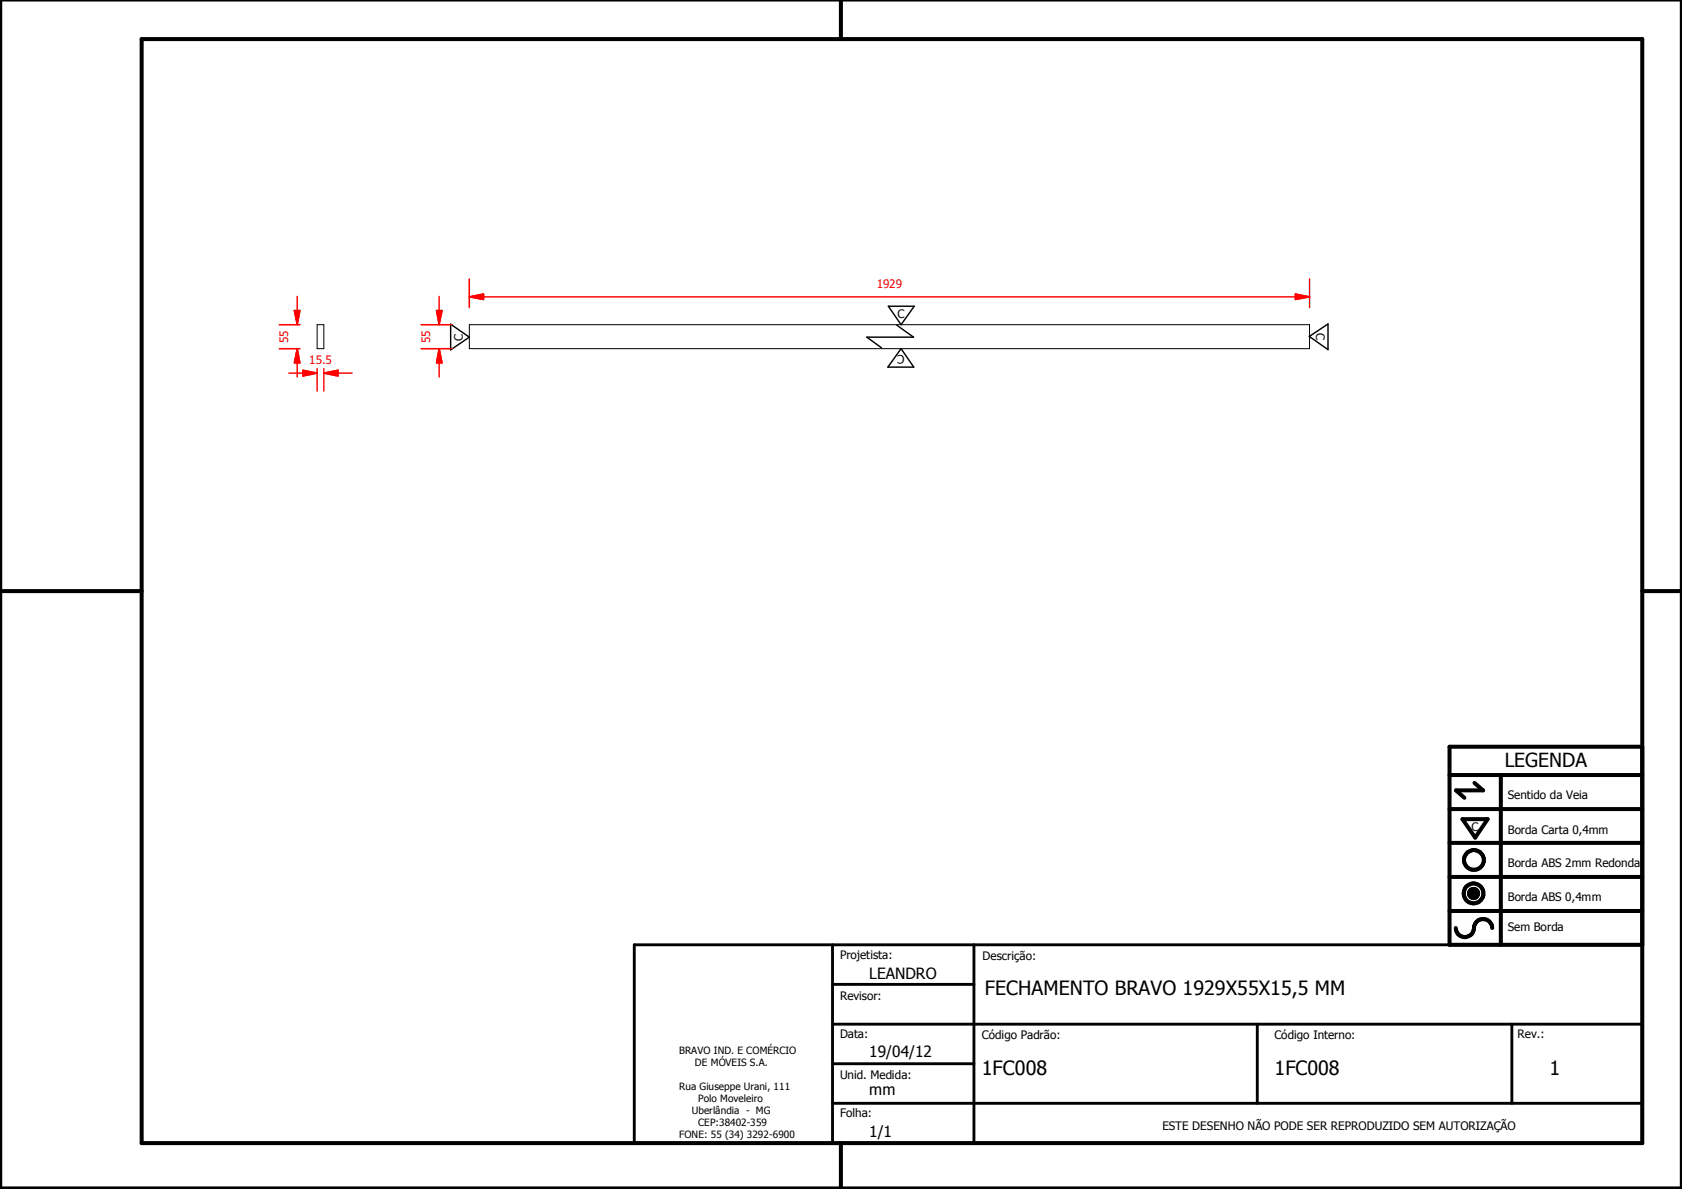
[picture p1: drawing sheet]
<svg xmlns="http://www.w3.org/2000/svg" width="297mm" height="210mm" viewBox="0 0 297 210" stroke-linecap="round" stroke-linejoin="round" font-family="sans-serif">
<g fill="none" stroke="#000" stroke-width=".18">
<path d="M56 57.3h1.2v4.3h-1.2zM82.9 57.3h148.4v4.3h-148.4zM259.4 157.6l1.6 .1zM259.4 157.7l1.6 .1zM259.4 157.8l1.6 .1zM259.4 157.9h1.6v.1zM259.4 157.9l1.6 .1h-1.5zM259.4 157.6h1.6zM259.5 158h1.5zM259.5 158l1.4 .1zM259.5 157.5l1.5 .1h-1.6zM259.5 157.5l1.5 .1z"/>
<path d="M259.5 158.1h1.4zM259.5 157.4l1.5 .1h-1.5zM259.5 157.4l1.5 .1zM259.5 158.1l1.4 .1zM259.5 157.3l1.4 .1h-1.4zM259.5 157.3l1.4 .1zM259.6 158.2h1.3zM259.6 158.2h1.2zM259.6 157.2l1.3 .1h-1.4zM259.6 157.2l1.3 .1zM259.6 158.2l1.2 .1zM259.6 157.2h1.3z"/>
<path d="M259.7 158.3h1.1zM259.7 158.3l1 .1zM259.7 157.1l1.1 .1h-1.2zM259.7 157.1l1.1 .1zM259.7 157.1h1.1zM259.8 158.4h.9zM259.8 158.4h.8zM259.8 157.1h1zM259.8 157.1h.9zM259.8 158.4l.8 .1zM259.8 157l.9 .1zM259.8 157h.8z"/>
<path d="M259.9 158.5h.7zM259.9 158.5h.6zM259.9 157h.7zM260 158.5h.5zM260 158.5h.4zM260 157h.6zM260.1 158.5h.3zM260.1 158.5h.2zM260.1 156.9l.4 .1zM260.1 156.9h.3zM260.1 156.9h.2z"/>
</g>
<g fill="#000">
<path d="M259.4 157.6h1.6zM259.5 157.5l1.5 .1h-1.6zM259.5 157.5l1.5 .1zM259.5 157.4l1.5 .1h-1.5zM259.5 157.4l1.5 .1zM259.5 157.3l1.4 .1h-1.4zM259.5 157.3l1.4 .1zM259.6 157.2l1.3 .1h-1.4zM259.6 157.2l1.3 .1zM259.6 157.2h1.3zM259.7 157.1l1.1 .1h-1.2zM259.7 157.1l1.1 .1z"/>
<path d="M259.7 157.1h1.1zM259.8 157.1h1zM259.8 157.1h.9zM259.8 157l.9 .1zM259.8 157h.8zM259.9 157h.7zM260 157h.6zM260.1 156.9l.4 .1zM260.1 156.9h.3zM260.1 156.9h.2zM260.1 158.5h.2zM260 158.5h.4z"/>
<path d="M260.1 158.5h.3zM259.9 158.5h.6zM260 158.5h.5zM259.8 158.4l.8 .1zM259.9 158.5h.7zM259.8 158.4h.8zM259.7 158.3l1 .1zM259.8 158.4h.9zM259.6 158.2l1.2 .1zM259.7 158.3h1.1zM259.6 158.2h1.2zM259.5 158.1l1.4 .1z"/>
<path d="M259.6 158.2h1.3zM259.5 158l1.4 .1zM259.5 158.1h1.4zM259.4 157.9l1.6 .1h-1.5zM259.5 158h1.5zM259.4 157.6l1.6 .1zM259.4 157.7l1.6 .1zM259.4 157.8l1.6 .1zM259.4 157.9h1.6v.1z"/>
</g>
<g fill="none" stroke="#000" stroke-width=".71">
<path d="M148.5 0v6.9M297 -.1v209.9h-297v-209.9M25 6.9h265v194.9h-265zM0 104.4h25M290 104.4h7M256 136.8h34M260.4 138.2l1.5 1.3h-4.8l1.5 1.3M265 136.8v30M290 131.8h-34v35h34M256 154.8h34M256 148.8h34M256 142.8h34"/>
<path d="M258.3 144.6h4.4l-2.2 3.3zM256 160.8h34M257.1 163.8a1.62 1.62 0 0 0 1.8 1.6 1.62 1.62 0 0 0 1.4-1.9 1.63 1.63 0 0 1 1.7-1.2 1.63 1.63 0 0 1 1.5 1.5M148.5 201.8v8"/>
<circle cx="260.2" cy="157.7" r="1.76"/>
<circle cx="260.2" cy="157.7" r=".82"/>
<circle cx="260.3" cy="151.8" r="1.76"/>
</g>
<path d="M112 166.8h178v35h-178zM147 173.8h25M147 166.8v35M172 166.8v35M147 194.8h143M147 180.8h143M147 187.8h25M222 180.8v14M267 180.8v14" fill="none" stroke="#000" stroke-width=".51"/>
<path d="M79.6 57.2l3.3 2.3-3.3 2.3zM156.9 54.1h4.6l-2.4 3.2zM158.4 57.4l2.9 2.1h-8.2l2.6 1.9M231.2 59.4l3.3-2.2v4.5zM159.1 61.6l2.3 3.2h-4.6z" fill="none" stroke="#000" stroke-width=".25"/>
<path d="M77.6 61.6v2.5" fill="none" stroke="#f00" stroke-width=".25"/>
<path d="M77.6 61.6l.5 2.5h-1z" fill="#f00"/>
<path d="M77.6 54.8v2.5M77.6 61.6l.5 2.5h-1z" fill="none" stroke="#f00" stroke-width=".25"/>
<path d="M77.1 54.8h1l-.5 2.5z" fill="#f00"/>
<path d="M74.4 57.3h5.5M77.1 54.8h1l-.5 2.5zM77.6 52.3v2.5M53.5 65.9h2.5M74.4 61.6h5.5M77.6 64.1v2.4" fill="none" stroke="#f00" stroke-width=".25"/>
<path d="M53.5 65.4l2.5 .5-2.5 .5z" fill="#f00"/>
<path d="M53.5 65.4l2.5 .5-2.5 .5zM57.2 65.9h2.5" fill="none" stroke="#f00" stroke-width=".25"/>
<path d="M57.2 65.9l2.5-.5v1z" fill="#f00"/>
<path d="M51 65.9h2.5M52.5 61.6v2.5M56 65.1v3.9M57.2 65.9l2.5-.5v1zM57.2 65.1v3.9M59.7 65.9h2.5" fill="none" stroke="#f00" stroke-width=".25"/>
<path d="M52.5 61.6l.5 2.5h-1z" fill="#f00"/>
<path d="M52.5 54.8v2.5M52.5 61.6l.5 2.5h-1z" fill="none" stroke="#f00" stroke-width=".25"/>
<path d="M52 54.8h1l-.5 2.5z" fill="#f00"/>
<path d="M49.3 57.3h3.7M52 54.8h1l-.5 2.5zM52.5 52.3v2.5M82.9 52.4h2.5M49.3 61.6h3.7M52.5 64.1v2.4" fill="none" stroke="#f00" stroke-width=".25"/>
<path d="M82.9 52.4l2.5-.5v1z" fill="#f00"/>
<path d="M82.9 52.4l2.5-.5v1zM228.8 52.4h2.5" fill="none" stroke="#f00" stroke-width=".25"/>
<path d="M228.8 51.9l2.5 .5-2.5 .5z" fill="#f00"/>
<path d="M82.9 49.2v5.1M85.4 52.4h143.4M228.8 51.9l2.5 .5-2.5 .5zM231.3 49.2v5.1" fill="none" stroke="#f00" stroke-width=".25"/>
<g font-size="3.5">
<text x="173.9" y="175.7">FECHAMENTO BRAVO 1929X55X15,5 MM</text>
<text x="173.4" y="189.7">1FC008</text>
<text x="225.1" y="189.7">1FC008</text>
<text x="273.6" y="189.7">1</text>
</g>
<text font-size="3.4" x="265.7" y="135.4">LEGENDA</text>
<g font-size="2.7">
<text x="153.5" y="172.8">LEANDRO</text>
<text x="153.5" y="186.6">19/04/12</text>
<text x="153.5" y="193.4">mm</text>
<text x="153.5" y="200.8">1/1</text>
</g>
<g font-size="2.1" fill="#f00">
<text x="154.9" y="50.8">1929</text>
<text x="50.9" y="60.6" transform="rotate(-90 50.9 60.6)">55</text>
<text x="54.6" y="64.3">15.5</text>
<text x="75.9" y="60.6" transform="rotate(-90 75.9 60.6)">55</text>
</g>
<g font-size="2.1">
<text x="158.5" y="56.2">C</text>
<text x="232.4" y="58.8" transform="rotate(90 232.4 58.8)">C</text>
<text x="81.7" y="60.2" transform="rotate(-90 81.7 60.2)">C</text>
<text x="159.8" y="62.7" transform="rotate(180 159.8 62.7)">C</text>
<text x="266.3" y="141.1">Sentido da Veia</text>
<text x="259.8" y="146.7">C</text>
<text x="266.3" y="147.2">Borda Carta 0,4mm</text>
<text x="266.3" y="153.1">Borda ABS 2mm Redonda</text>
<text x="266.3" y="159">Borda ABS 0,4mm</text>
<text x="266.3" y="164.4">Sem Borda</text>
<text x="148.4" y="169.3">Projetista:</text>
<text x="173.5" y="169.5">Descrição:</text>
<text x="148.4" y="176.6">Revisor:</text>
<text x="148.4" y="183.2">Data:</text>
<text x="173.4" y="183.3">Código Padrão:</text>
<text x="225.1" y="183.3">Código Interno:</text>
<text x="268" y="183.2">Rev.:</text>
<text x="148.4" y="190.5">Unid. Medida:</text>
<text x="148.4" y="197.2">Folha:</text>
<text x="205.3" y="199.5">ESTE DESENHO NÃO PODE SER REPRODUZIDO SEM AUTORIZAÇÃO</text>
</g>
<g font-size="1.8">
<text x="119.9" y="186">BRAVO IND. E COMÉRCIO</text>
<text x="122.7" y="188.1">DE MÓVEIS S.A.</text>
<text x="119.9" y="192.4">Rua Giuseppe Urani, 111</text>
<text x="122.2" y="196.7">Uberlândia - MG</text>
<text x="123.3" y="194.6">Polo Moveleiro</text>
<text x="119.9" y="201">FONE: 55 (34) 3292-6900</text>
<text x="123.3" y="198.8">CEP:38402-359</text>
</g>
</svg>
